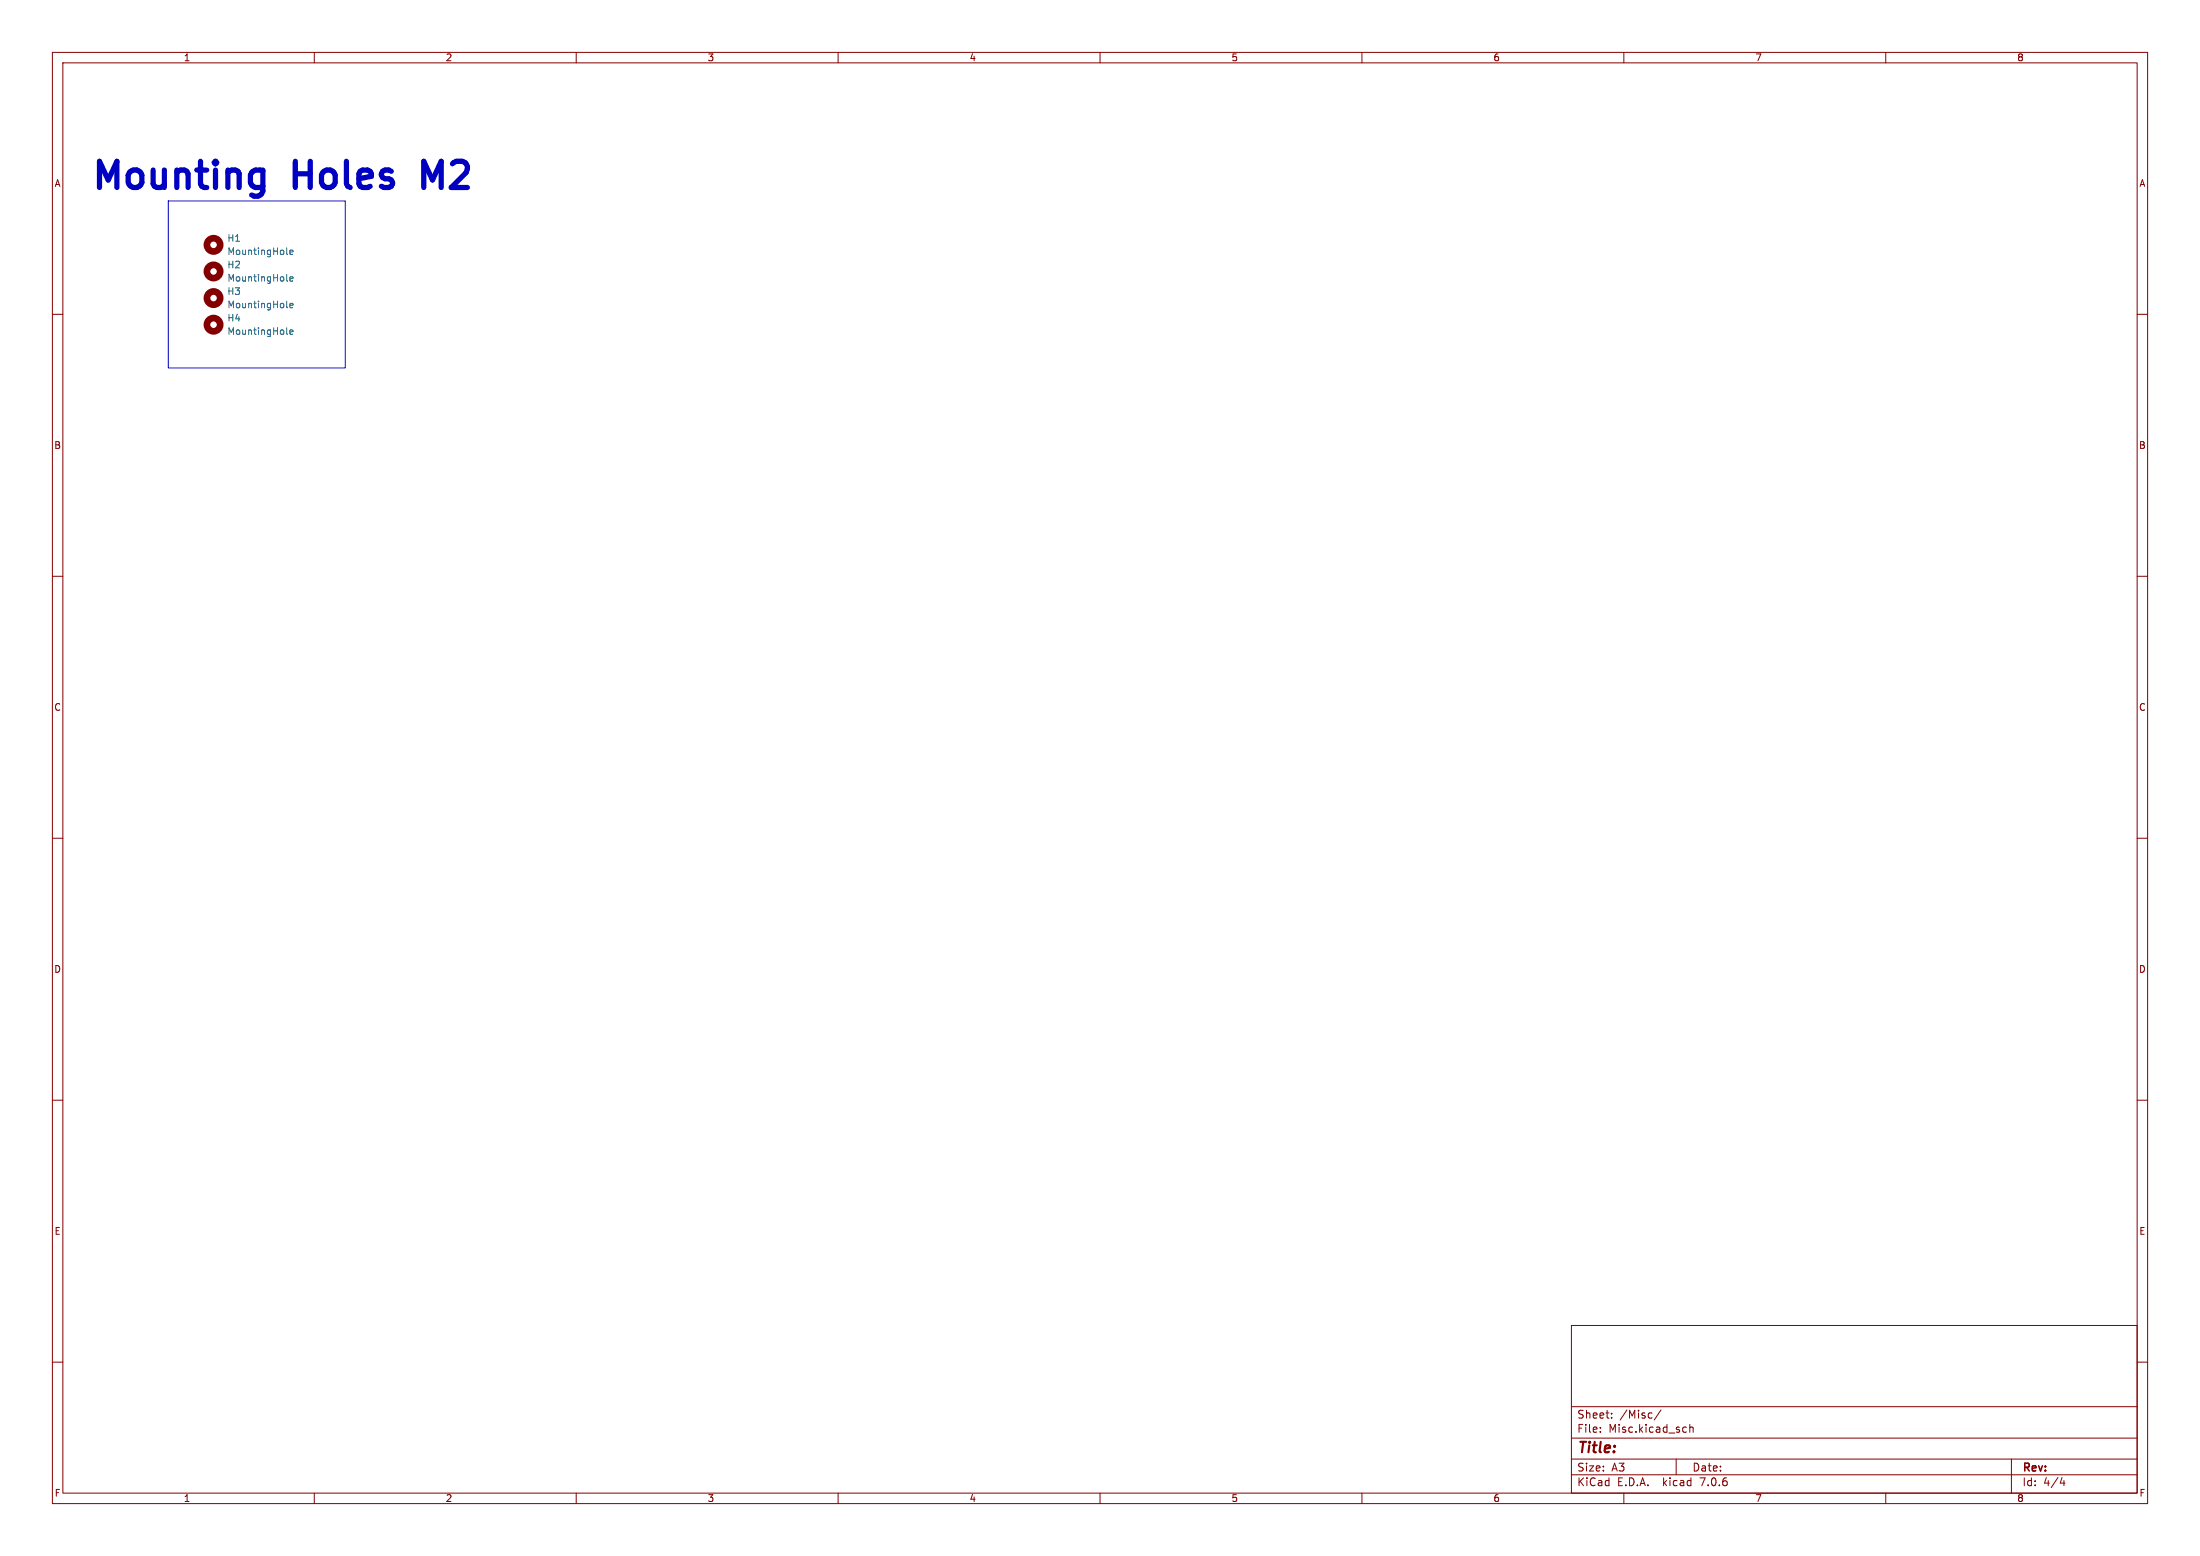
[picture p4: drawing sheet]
<svg xmlns="http://www.w3.org/2000/svg" width="420mm" height="297mm" viewBox="0 0 420 297" stroke-linecap="round" stroke-linejoin="round" font-family="sans-serif">
<g fill="none" stroke="#840000" stroke-width=".19">
<path d="M10 10h400v277h-400zM12 12h396v273h-396zM60 10v2M110 10v2M160 10v2M210 10v2M260 10v2M310 10v2M360 10v2M10 60h2M408 60h2M10 110h2"/>
<path d="M408 110h2M10 160h2M408 160h2M10 210h2M408 210h2M10 260h2M300 253h108v32h-108zM408 260h2M300 278.5h108M300 274.5h108M300 268.5h108M305.5 273.2v.2"/>
<path d="M305.5 272.5v.1M307.7 270.5v.2M307.7 269.8v.1M317.1 269.1l-1.3 1.9M320 278.5v3M321.8 272.4l.1 .1M321.9 273.3l-.1 .1M322.6 271.9v1.5M322.6 272.5l.2-.1 .4 .1v.9M384 278.5v6.5M60 285v2M110 285v2"/>
<path d="M160 285v2M210 285v2M260 285v2M300 281.5h108M310 285v2M360 285v2M393.7 282l-.4 1.1h.9M394 282.6v1"/>
</g>
<g fill="none" stroke="#840000" stroke-width="1.3">
<circle cx="40.8" cy="51.8" r="1.27"/>
<circle cx="40.8" cy="46.7" r="1.27"/>
<circle cx="40.8" cy="56.9" r="1.27"/>
<circle cx="40.8" cy="62" r="1.27"/>
</g>
<path d="M54.7 58.6l.2 .1M54.7 48.4l.2 .2M54.7 53.5l.2 .2M55.3 58.3l.6-.1v-.2l-.4-.1-.2 .2 .1 .6h.5M55.3 48.2l.6-.2v-.2l-.4-.1-.2 .2 .1 .6h.5M55.3 53.2l.6-.1v-.2l-.4-.1-.2 .2 .1 .6h.5M54.7 63.6l.2 .2M55.3 63.4l.6-.1v-.3h-.4l-.2 .2 .1 .6h.5" fill="none" stroke="#006464" stroke-width=".19"/>
<path d="M82.6 34.4l-1.7-3.6v5" fill="none" stroke="#0000c2" stroke-width="1"/>
<path d="M32.1 38.4h33.8v31.8h-33.8z" fill="none" stroke="#0000c2" stroke-width=".19"/>
<g font-size="7" fill="#0000c2">
<text x="17.1" y="36.5">Mounting</text>
<text x="56.5" y="36.5">Holes</text>
<text x="83" y="36.5">M2</text>
</g>
<text font-size="2.8" fill="#840000" x="301" y="277.9">Title:</text>
<g font-size="2.1" fill="#840000">
<text x="301" y="273.7">File:</text>
<text x="301" y="271">Sheet:</text>
<text x="307.1" y="273.7">Misc.kicad_sch</text>
<text x="309.2" y="271">/Misc/</text>
<text x="301" y="281.1">Size:</text>
<text x="307.6" y="281.1">A3</text>
<text x="323" y="281.1">Date:</text>
<text x="386" y="281.3">Rev:</text>
<text x="301" y="283.9">KiCad</text>
<text x="308.7" y="283.9">E.D.A.</text>
<text x="317.6" y="283.9">kicad</text>
<text x="324.8" y="283.9">7.0.6</text>
<text x="386" y="283.9">Id:</text>
<text x="390.1" y="283.9">4/4</text>
</g>
<g font-size="1.8" fill="#840000">
<text x="35" y="11.9">1</text>
<text x="85" y="11.9">2</text>
<text x="135" y="11.9">3</text>
<text x="185" y="11.9">4</text>
<text x="235" y="11.9">5</text>
<text x="285" y="11.9">6</text>
<text x="335" y="11.9">7</text>
<text x="385" y="11.9">8</text>
<text x="10.3" y="35.9">A</text>
<text x="408.3" y="35.9">A</text>
<text x="10.3" y="85.9">B</text>
<text x="408.2" y="85.9">B</text>
<text x="10.3" y="135.9">C</text>
<text x="408.2" y="135.9">C</text>
<text x="10.3" y="185.9">D</text>
<text x="408.2" y="185.9">D</text>
<text x="10.3" y="235.9">E</text>
<text x="408.3" y="235.9">E</text>
<text x="10.3" y="285.9">F</text>
<text x="35" y="286.9">1</text>
<text x="85" y="286.9">2</text>
<text x="135" y="286.9">3</text>
<text x="185" y="286.9">4</text>
<text x="235" y="286.9">5</text>
<text x="285" y="286.9">6</text>
<text x="335" y="286.9">7</text>
<text x="385" y="286.9">8</text>
<text x="408.3" y="285.9">F</text>
</g>
<g font-size="1.8" fill="#006464">
<text x="43.3" y="46.3">H1</text>
<text x="43.3" y="48.9">MountingHole</text>
<text x="43.3" y="51.4">H2</text>
<text x="43.3" y="53.9">MountingHole</text>
<text x="43.3" y="56.5">H3</text>
<text x="43.3" y="59">MountingHole</text>
<text x="43.3" y="61.6">H4</text>
<text x="43.3" y="64.1">MountingHole</text>
</g>
</svg>
